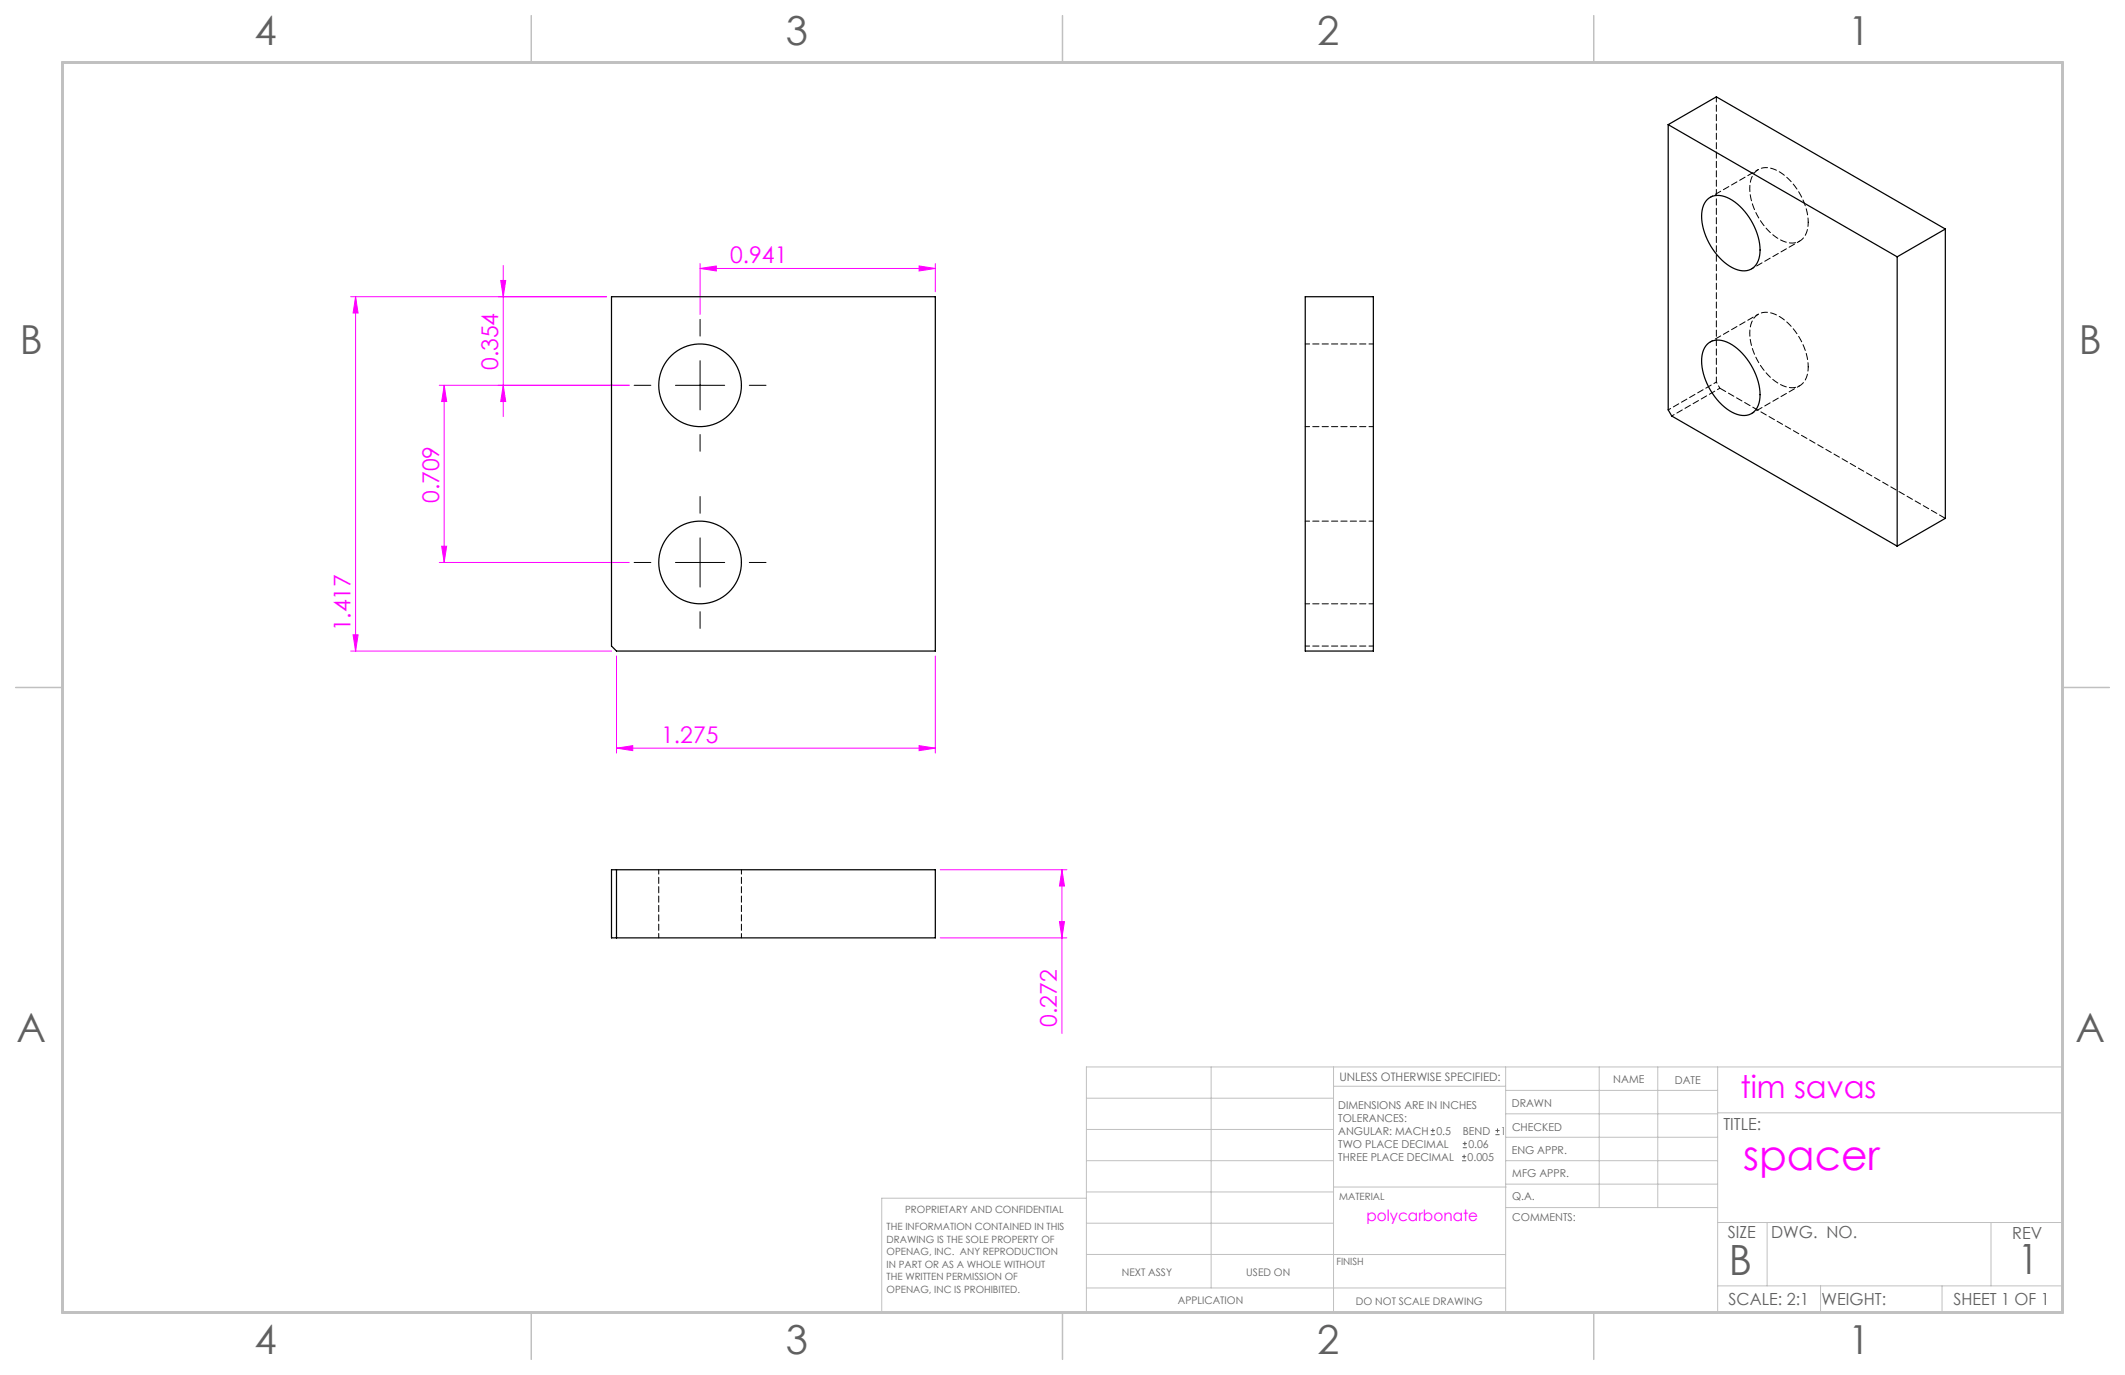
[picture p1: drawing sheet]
<svg xmlns="http://www.w3.org/2000/svg" width="432mm" height="279mm" viewBox="0 0 432 279" stroke-linecap="round" stroke-linejoin="round" font-family="sans-serif">
<path d="M290.7 230.6h.9M290.7 229.7h.9M291.2 229.3v.8M297.1 235.9h.8M297.1 235h.8M297.2 233.2h.9M297.2 232.4h.9M297.5 234.6v.8M297.7 232v.8M303.9 230.6h.8M303.9 229.7h.8M304.3 229.3v.8" fill="none" stroke="#606060" stroke-width=".2"/>
<g fill="none" stroke="#f0f" stroke-width=".2">
<path d="M101.7 57h1.1l-.5 3.3zM102.3 53.9v30.7M142.3 54.6l3.3-.6v1.1zM142.3 53.6v10.3M142.3 54.6h47.8M186.8 54l3.3 .6-3.3 .5zM190.1 53.6v5.7M71.3 60.3h52M72.3 60.3l.5 3.3h-1.1zM72.3 60.3v72M89.3 78.3h38.6M90.3 78.3v36"/>
<path d="M90.3 78.3l.5 3.3h-1.1zM102.3 78.3l.5 3.3h-1.1zM89.3 114.3h38.6M89.7 111h1.1l-.5 3.3zM71.3 132.3h53M71.7 129h1.1l-.5 3.3zM125.3 133.3v19.7M190.1 133.3v19.7M125.3 152l3.3-.5v1zM125.3 152h64.8M186.8 151.5l3.3 .5-3.3 .5zM191.1 176.7h25.7"/>
<path d="M215.8 176.7l.5 3.3h-1zM215.8 176.7v33.3M191.1 190.6h25.7M215.3 187.3h1l-.5 3.3z"/>
</g>
<path d="M132.3 78.3h-3.4M142.3 68.3v-3.4M152.3 78.3h3.4M142.3 88.3v3.4M132.3 114.3h-3.4M142.3 104.3v-3.4M152.3 114.3h3.4M142.3 124.3v3.4" fill="none" stroke="#000" stroke-width=".2" stroke-dasharray="15.2 1.3 1.3 1.3"/>
<path d="M137.3 78.3h10M142.3 73.3v10M137.3 114.3h10M142.3 109.3v10" fill="none" stroke="#000" stroke-width=".2"/>
<g fill="none" stroke="#c0c0c0" stroke-width=".2">
<path d="M246.1 216.8v44.9M271 216.8v49.9M305.9 216.8v49.9M325 216.8v28.6M336.9 216.8v28.6M349 216.8v49.9M220.8 235.9h50.2M220.8 229.5h50.2M220.8 223.2h50.2M271 220.7h34.9M305.9 231.1h43.1M305.9 226.3h43.1"/>
<path d="M305.9 221.6h43.1M305.9 235.9h43.1M349 226.1h70.1M220.8 243.5h-41.6v23.2h239.9v-49.9h-198.3v49.9M220.8 254.9h85.1M220.8 248.6h50.2M220.8 242.2h50.2M271 241.2h35.1M305.9 240.6h43.1M306.1 245.4h42.9M349 248.4h70.1M359.1 248.4v12.9"/>
<path d="M404.6 248.4v12.9M220.8 261.7h85.1M349 261.3h70.1M369.9 261.3v5.4M394.6 261.3v5.4"/>
</g>
<path d="M107.9 3.2v9.5M215.9 3.2v9.5M323.8 3.2v9.5M3.2 139.7h9.5M419.1 139.7h9.5M107.9 266.7v9.5M215.9 266.7v9.5M323.8 266.7v9.5" fill="none" stroke="#c0c0c0" stroke-width=".3"/>
<path d="M12.7 12.7h406.4v254h-406.4z" fill="none" stroke="#c0c0c0" stroke-width=".6"/>
<g fill="#f0f">
<path d="M125.3 152l3.3-.5v1zM186.8 151.5l3.3 .5-3.3 .5zM142.3 54.6l3.3-.6v1.1zM186.8 54l3.3 .6-3.3 .5z"/>
<path d="M102.3 78.3l.5 3.3h-1.1zM101.7 57h1.1l-.5 3.3z"/>
<path d="M90.3 78.3l.5 3.3h-1.1zM89.7 111h1.1l-.5 3.3zM72.3 60.3l.5 3.3h-1.1zM71.7 129h1.1l-.5 3.3zM215.8 176.7l.5 3.3h-1zM215.3 187.3h1l-.5 3.3z"/>
</g>
<g fill="none" stroke="#000" stroke-width=".25">
<path d="M339 25.3l46.5 26.9M339 25.3l9.8-5.6 46.5 26.8M339 25.3v58l.7 1.2 45.8 26.5M346.9 40.6a3.7 3.7 0 0 1 4.5-.2 12.7 12.7 0 0 1 6.1 11.6 3.3 3.3 0 0 1-5 2.6 12.5 12.5 0 0 1-6.6-11.8l.5-1.5zM385.5 52.2v58.8M395.3 46.5v58.8l-9.8 5.7M395.3 46.5l-9.8 5.7M124.3 60.3h65.8v72h-64.8l-1-1zM265.2 60.3h13.9v72h-13.9zM346.9 70a3.7 3.7 0 0 1 4.5-.2 12.7 12.7 0 0 1 6.1 11.6 3.3 3.3 0 0 1-5 2.6 12.5 12.5 0 0 1-6.6-11.8l.5-1.5zM124.3 176.7h65.8v13.9h-65.8zM125.3 176.7v13.9"/>
<circle cx="142.3" cy="78.3" r="8.4"/>
<circle cx="142.3" cy="114.3" r="8.4"/>
</g>
<path d="M367.4 45.2a12.9 12.9 0 0 0-6.7-10.7 3.4 3.4 0 0 0-5.1 3.2 12.7 12.7 0 0 0 6.7 11.3 3.4 3.4 0 0 0 5.1-3.2v-.6M279.1 69.9h-13.9M367.4 74.5a12.9 12.9 0 0 0-6.7-10.6 3.4 3.4 0 0 0-5.1 3.2 12.7 12.7 0 0 0 6.7 11.3 3.4 3.4 0 0 0 5.1-3.3v-.6M265.2 86.7h13.9M279.1 105.9h-13.9M265.2 122.7h13.9M279.1 131.3h-13.9M133.9 176.7v13.9M150.7 190.6v-13.9" fill="none" stroke="#000" stroke-width=".2" stroke-dasharray="1.3 .6" stroke-dashoffset=".4"/>
<path d="M348.8 19.7v57.9" fill="none" stroke="#000" stroke-width=".2" stroke-dasharray="1.3 .6" stroke-dashoffset=".2"/>
<path d="M349.5 78.9l45.8 26.4" fill="none" stroke="#000" stroke-width=".2" stroke-dasharray="1.3 .6" stroke-dashoffset="-.1"/>
<path d="M357.3 34.4l-9.8 5.7M355.9 54.6l9.8-5.6M348.8 77.6l-9.8 5.7M349.5 78.9l-.7-1.3M357.3 63.8l-9.8 5.7M339.7 84.5l9.8-5.6M355.9 84l9.8-5.6" fill="none" stroke="#000" stroke-width=".2" stroke-dasharray="1.3 .6" stroke-dashoffset=".7"/>
<text font-size="8.5" fill="#f0f" x="354.2" y="237.7">spacer</text>
<g font-size="8.5" fill="#606060">
<text x="351.3" y="259">B</text>
<text x="410" y="258.9">1</text>
</g>
<g font-size="8.1" fill="#606060">
<text x="51.7" y="9">4</text>
<text x="159.7" y="9">3</text>
<text x="267.6" y="9">2</text>
<text x="375.6" y="9">1</text>
<text x="4" y="72">B</text>
<text x="422.4" y="72">B</text>
<text x="3.3" y="211.7">A</text>
<text x="421.7" y="211.7">A</text>
<text x="51.7" y="275.2">4</text>
<text x="159.7" y="275.2">3</text>
<text x="267.6" y="275.2">2</text>
<text x="375.6" y="275.2">1</text>
</g>
<text font-size="6.3" fill="#f0f" x="353.6" y="223.2">tim savas</text>
<g font-size="4.7" fill="#f0f">
<text x="148.4" y="53.5">0.941</text>
<text x="101.2" y="75.2" transform="rotate(-90 101.2 75.2)">0.354</text>
<text x="89.2" y="102.2" transform="rotate(-90 89.2 102.2)">0.709</text>
<text x="71.2" y="128.3" transform="rotate(-90 71.2 128.3)">1.417</text>
<text x="134.4" y="151">1.275</text>
<text x="214.8" y="208.7" transform="rotate(-90 214.8 208.7)">0.272</text>
</g>
<g font-size="3.4" fill="#606060">
<text x="350.2" y="229.5">TITLE:</text>
<text x="351.1" y="251.6">SIZE</text>
<text x="359.9" y="251.6">DWG. NO.</text>
<text x="408.9" y="251.7">REV</text>
<text x="351.2" y="265.2">SCALE: 2:1</text>
<text x="370.1" y="265.3">WEIGHT:</text>
<text x="396.9" y="265.2">SHEET 1 OF 1</text>
</g>
<text font-size="3.2" fill="#f0f" x="277.7" y="248.2">polycarbonate</text>
<text font-size="2.4" fill="#606060" x="272.2" y="219.7">UNLESS OTHERWISE SPECIFIED:</text>
<g font-size="2.2" fill="#606060">
<text x="327.8" y="220.1">NAME</text>
<text x="340.3" y="220.2">DATE</text>
<text x="271.9" y="225.3">DIMENSIONS ARE IN INCHES</text>
<text x="271.9" y="227.9">TOLERANCES:</text>
<text x="307.2" y="224.9">DRAWN</text>
<text x="271.9" y="233.2">TWO PLACE DECIMAL</text>
<text x="271.9" y="230.6">ANGULAR: MACH</text>
<text x="291.9" y="230.6">0.5</text>
<text x="297.2" y="230.6">BEND</text>
<text x="298.4" y="233.2">0.06</text>
<text x="305" y="230.6">1</text>
<text x="307.3" y="229.8">CHECKED</text>
<text x="271.9" y="235.9">THREE PLACE DECIMAL</text>
<text x="298.2" y="235.9">0.005</text>
<text x="307.2" y="234.5">ENG APPR.</text>
<text x="307.3" y="239.2">MFG APPR.</text>
<text x="307.3" y="243.9">Q.A.</text>
<text x="307.3" y="248.1">COMMENTS:</text>
</g>
<g font-size="2.1" fill="#606060">
<text x="227.9" y="259.2">NEXT ASSY</text>
<text x="253.3" y="259.2">USED ON</text>
<text x="239.3" y="265">APPLICATION</text>
<text x="275.5" y="265.1">DO NOT SCALE DRAWING</text>
</g>
<g font-size="2" fill="#606060">
<text x="272.1" y="243.9">MATERIAL</text>
<text x="180.2" y="250">THE INFORMATION CONTAINED IN THIS</text>
<text x="183.9" y="246.4">PROPRIETARY AND CONFIDENTIAL</text>
<text x="180.2" y="252.5">DRAWING IS THE SOLE PROPERTY OF</text>
<text x="180.2" y="255.1">OPENAG, INC. ANY REPRODUCTION</text>
<text x="180.2" y="257.6">IN PART OR AS A WHOLE WITHOUT</text>
<text x="271.5" y="257">FINISH</text>
<text x="180.2" y="260.1">THE WRITTEN PERMISSION OF</text>
<text x="180.2" y="262.6">OPENAG, INC IS PROHIBITED.</text>
</g>
</svg>
